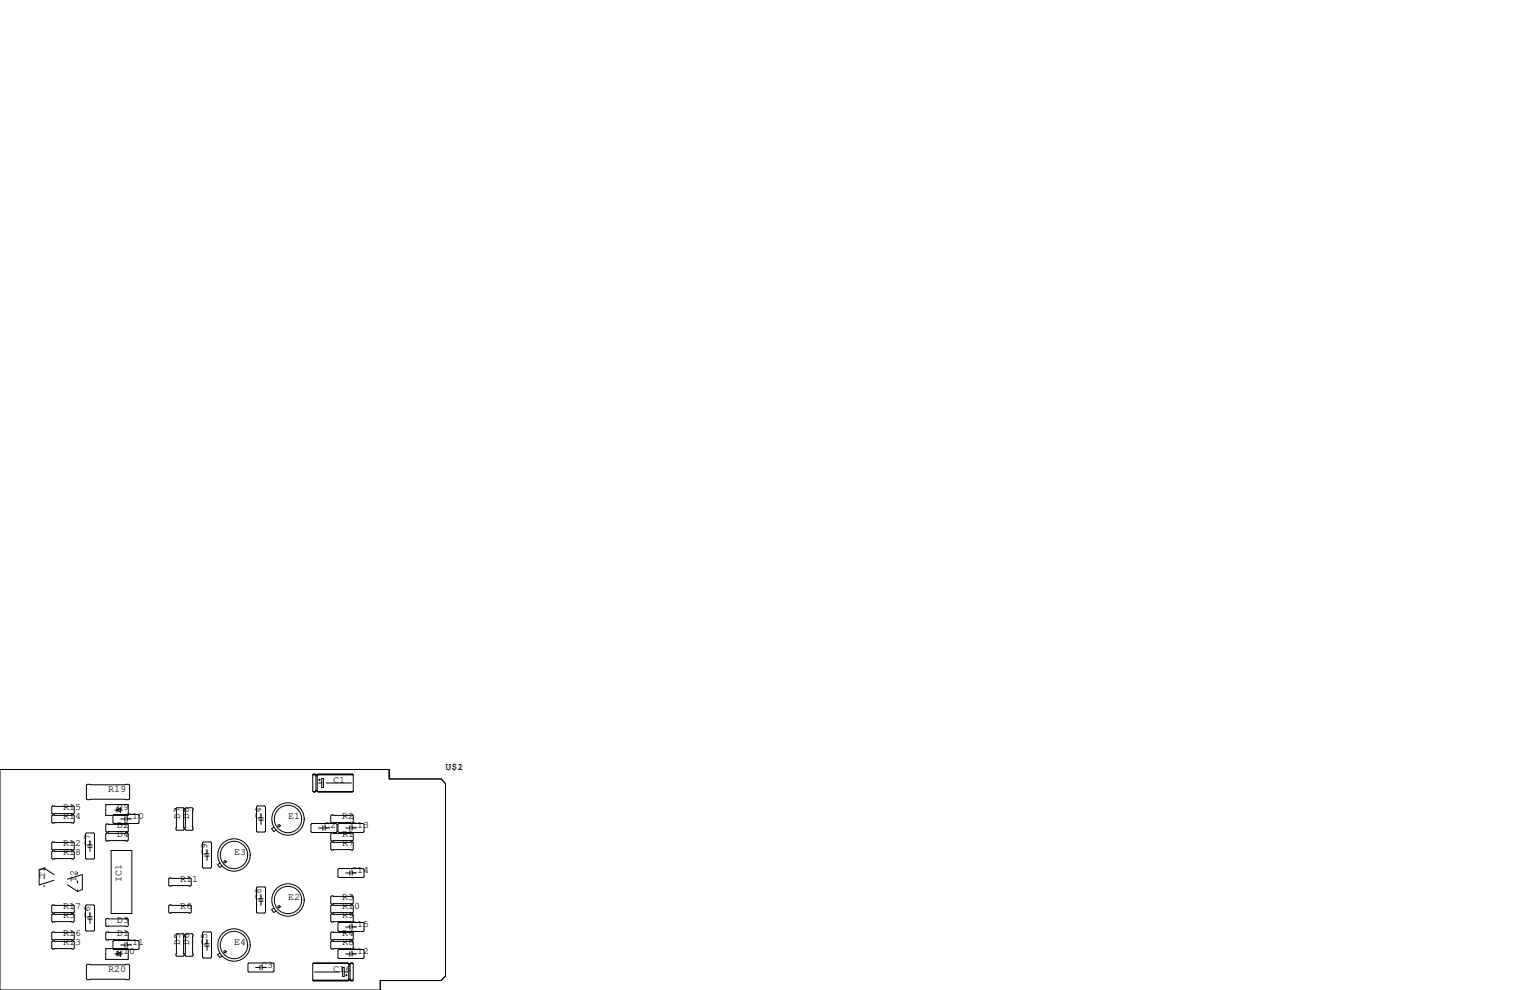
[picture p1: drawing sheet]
<svg xmlns="http://www.w3.org/2000/svg" width="432mm" height="279mm" viewBox="0 0 432 279" stroke-linecap="round" stroke-linejoin="round" font-family="sans-serif">
<g fill="none" stroke="#000" stroke-width=".28">
<path d="M0 217.2h109.9v2.6h14.6l1.2 1.3v54.4l-1.2 1.2h-17.2v2.7h-107.3zM88.3 218.7v4.6l.2 .2M88.3 218.7l.2-.3h.4l.3 .3v4.6M88.3 218.7h11.4M88.5 218.6h.4M89.2 218.9h.3M89.3 218.8h.1M89.8 218.6h9.6M90.2 219.8v.5M90.8 219.7h.5v2.5h-.5zM99.7 218.7v4.6l-.3 .2h-9.6M99.7 218.7l-.3-.3h-9.6l-.3 .3v4.6"/>
<path d="M14.9 230h5.8l.3 .3v1.7l-.3 .3h-5.8l-.3-.3v-1.7zM14.9 227.5h5.8l.3 .2v1.8l-.3 .2h-5.8l-.3-.2v-1.8zM14.9 237.6h5.8l.3 .3v1.7l-.3 .3h-5.8l-.3-.3v-1.7zM24.4 235.1h2l.3 .2v6.9l-.3 .2h-2l-.3-.2v-6.9zM24.6 221.4h11.7l.3 .2v3.8l-.3 .3h-11.7l-.2-.3v-3.8zM24.8 238.5h1.2M24.8 239.1h1.2M25.4 237.2v1.3M25.4 239.1v1.2M29.8 227.1h6.4v3h-6.4zM30.1 235.1h5.8l.3 .2v1.8l-.3 .3h-5.8l-.3-.3v-1.8zM30.1 232.5h5.8l.3 .3v1.8l-.3 .2h-5.8l-.3-.2v-1.8z"/>
<path d="M32.1 229.9h6.9l.2 .2v2.1l-.2 .2h-6.9l-.2-.2v-2.1zM32.4 228.6h2.1M33 228.6l1-.6v1.2zM33.3 228h-.3v1.2M34 231.1h1.3M35.3 230.5v1.3M35.9 231.1h1.2M35.9 230.5v1.3M49.7 228.2l.2-.2h1.8l.2 .2v5.9l-.2 .2h-1.8l-.2-.2zM52.2 228.2l.3-.2h1.7l.3 .2v5.9l-.3 .2h-1.7l-.3-.2zM57.4 237.6h2l.3 .3v6.8l-.3 .3h-2l-.2-.3v-6.8zM58.4 239.8v1.2"/>
<path d="M72.6 227.5h2.1l.2 .2v6.9l-.2 .2h-2.1l-.2-.2v-6.9zM73 231.4h1.3M73 230.8h1.3M73.7 229.6v1.2M73.7 231.4v1.3M77.3 233.4l-.6 .5 .6 .8 .6-.5M88 232.4h6.9l.2 .3v2l-.2 .2h-6.9l-.2-.2v-2zM88.4 223.4h.6M88.9 223.5h-.4M89.2 223.3l-.3 .2h-.4M89.2 223.2h.3M89.2 223.1h.3"/>
<path d="M89.5 223.3l.3 .2M89.7 223.4h9.9M89.9 233.7h1.2M89.9 221h.9M89.9 220.1h.5M91.1 233v1.3M91.8 233.7h1.2M91.8 233v1.3M92.1 221h7.1M93.6 230h5.8l.3 .3v1.7l-.3 .3h-5.8l-.3-.3v-1.7zM93.6 235.1h5.8l.3 .2v1.8l-.3 .3h-5.8l-.3-.3v-1.8zM93.6 237.6h5.8l.3 .3v1.7l-.3 .3h-5.8l-.3-.3v-1.7z"/>
<path d="M95.4 232.7l.2-.3h6.9l.2 .3v2l-.2 .2h-6.9l-.2-.2zM97.5 233.7h1.2M98.7 233v1.3M99.4 233v1.3M99.4 233.7h1.2M99.4 223.5h-9.6M12.4 245l-1.4 .6v4.1l4.2-1.3M12.4 245l2.8 1.9M12.4 245v.4M12.4 247.4v.5M12.4 249.9v.4M14.9 257.9h5.8l.3 .3v1.8l-.3 .2h-5.8l-.3-.2v-1.8z"/>
<path d="M14.9 240.2h5.8l.3 .2v1.8l-.3 .2h-5.8l-.3-.2v-1.8zM14.9 255.4h5.8l.3 .3v1.7l-.3 .3h-5.8l-.3-.3v-1.7zM19 249.7l2.8 1.9M19 248.1l4.2-1.3v4.2l-1.4 .6M21.8 246.3v.4M21.8 248.6v.6M21.8 251.2v.4M24.4 255.4h2l.3 .3v6.8l-.3 .3h-2l-.3-.3v-6.8zM24.8 259.4h1.2M24.8 258.7h1.2M25.4 257.6v1.1M25.4 259.4v1.2"/>
<path d="M30.1 259.2h5.8l.3 .3v1.7l-.3 .3h-5.8l-.3-.3v-1.7zM31.4 240h5.8v17.8h-5.8zM47.6 255.7l.3-.3h5.8l.3 .3v1.7l-.3 .3h-5.8l-.3-.3zM47.6 248l.3-.2h5.8l.3 .2v1.8l-.3 .3h-5.8l-.3-.3zM57.8 241.6h1.3M57.8 241h1.3M58.4 241.6v1.2M62 243.6l-.6 .4 .6 .8 .6-.4M72.4 250.6l.2-.3h2.1l.2 .3v6.8l-.2 .3h-2.1l-.2-.3zM73 254.3h1.3M73 253.7h1.3M73.7 252.5v1.2"/>
<path d="M73.7 254.3v1.2M77.3 256.3l-.6 .4 .6 .8 .6-.4M93.3 253.1l.3-.2h5.8l.3 .2v1.8l-.3 .2h-5.8l-.3-.2zM93.3 255.7l.3-.3h5.8l.3 .3v1.7l-.3 .3h-5.8l-.3-.3zM93.3 258.2l.3-.3h5.8l.3 .3v1.8l-.3 .2h-5.8l-.3-.2zM95.4 245.4l.2-.3h6.9l.2 .3v2l-.2 .2h-6.9l-.2-.2zM97.5 246.4h1.3M98.8 245.7v1.3M99.4 246.4h1.2M99.4 245.7v1.3M14.6 263.3l.3-.3h5.8l.3 .3v1.7l-.3 .3h-5.8l-.3-.3zM14.6 265.8l.3-.2h5.8l.3 .2v1.8l-.3 .2h-5.8l-.3-.2z"/>
<path d="M24.4 272.4l.2-.2h11.7l.3 .2v3.8l-.3 .3h-11.7l-.2-.3zM29.8 267.7h6.4v3.1h-6.4zM30.1 263h5.8l.3 .3v1.7l-.3 .3h-5.8l-.3-.3v-1.7zM31.9 265.7l.2-.3h6.9l.2 .3v2l-.2 .3h-6.9l-.2-.3zM32.4 269.2h2.1M33 269.2l1-.6v1.3zM33.3 268.6h-.3v1.3M34 266.7h1.3M35.3 266.1v1.2M35.9 266.1v1.2M35.9 266.7h1.2M49.7 263.8l.2-.3h1.8l.2 .3v5.8l-.2 .3h-1.8l-.2-.3z"/>
<path d="M52.2 263.8l.3-.3h1.7l.3 .3v5.8l-.3 .3h-1.7l-.3-.3zM57.2 263.3l.2-.3h2l.3 .3v6.8l-.3 .3h-2l-.2-.3zM57.8 267h1.3M57.8 266.4h1.3M58.4 265.2v1.2M58.4 267v1.2M62 269l-.6 .4 .6 .8 .6-.4M70 272l.2-.2h6.9l.2 .2v2.1l-.2 .2h-6.9l-.2-.2zM72.1 273h1.3M73.4 272.4v1.3M74 273h1.2M74 272.4v1.3"/>
<path d="M88.3 276.6h11.4M88.4 271.9h9.9M88.5 276.7h9.7M88.8 274.3h7.1M93.3 263.3l.3-.3h5.8l.3 .3v1.7l-.3 .3h-5.8l-.3-.3zM93.3 265.8l.3-.2h5.8l.3 .2v1.8l-.3 .2h-5.8l-.3-.2zM95.4 260.6l.2-.3h6.9l.2 .3v2l-.2 .3h-6.9l-.2-.3zM95.4 268.2l.2-.2h6.9l.2 .2v2.1l-.2 .2h-6.9l-.2-.2zM96.6 273h.6v2.6h-.6zM97.2 274.3h.8M97.5 269.2h1.2M97.5 261.6h1.2"/>
<path d="M97.5 275.2h.5M97.8 275v.5M98.2 271.8h-9.7l-.2 .2v4.6M98.2 271.8l.2 .2M98.2 271.8h-9.7M98.4 272.2h.4M98.4 276.4h.4M98.4 272v4.6l-.2 .3h-9.7l-.2-.3M98.4 272h.4M98.6 276.5h.1M98.7 261v1.3M98.7 268.6v1.3"/>
<path d="M98.8 272v4.6l.3 .3h.3l.3-.3M98.9 271.9h.7M99.1 276.7h.3M99.4 261v1.3M99.4 268.6v1.3M99.4 269.2h1.2M99.4 261.6h1.2M99.4 271.8l.3 .2v4.6M99.4 271.8h-.3l-.3 .2M99.4 271.8h-.3"/>
<circle cx="78.7" cy="233" r=".32"/>
<circle cx="81.3" cy="231.1" r="3.9"/>
<circle cx="81.3" cy="231.1" r="4.6"/>
<circle cx="63.5" cy="243.2" r=".32"/>
<circle cx="66" cy="241.3" r="3.9"/>
<circle cx="66" cy="241.3" r="4.6"/>
<circle cx="78.7" cy="255.9" r=".32"/>
<circle cx="81.3" cy="254" r="4.6"/>
<circle cx="81.3" cy="254" r="3.9"/>
<circle cx="63.5" cy="268.6" r=".32"/>
<circle cx="66" cy="266.7" r="4.6"/>
<circle cx="66" cy="266.7" r="3.9"/>
</g>
<g font-size="2.8">
<text x="94" y="221">C1</text>
<text x="125.7" y="217.2">U$1</text>
<text x="129.1" y="217.2">2</text>
<text x="30.5" y="223.5">R19</text>
<text x="17.8" y="231.1">R14</text>
<text x="17.8" y="228.6">R15</text>
<text x="33" y="228.6">D9</text>
<text x="33" y="233.7">D2</text>
<text x="35.6" y="231.1">C10</text>
<text x="50.8" y="231.1" transform="rotate(-90 50.8 231.1)">D7</text>
<text x="53.3" y="231.1" transform="rotate(-90 53.3 231.1)">D8</text>
<text x="73.7" y="231.1" transform="rotate(-90 73.7 231.1)">C4</text>
<text x="81.3" y="231.1">E1</text>
<text x="91.4" y="233.7">C2</text>
<text x="96.5" y="231.1">R2</text>
<text x="99.1" y="233.7">C13</text>
<text x="17.8" y="238.8">R12</text>
<text x="25.4" y="238.8" transform="rotate(-90 25.4 238.8)">C7</text>
<text x="33" y="236.2">D4</text>
<text x="96.5" y="236.2">R1</text>
<text x="96.5" y="238.8">R7</text>
<text x="17.8" y="241.3">R18</text>
<text x="58.4" y="241.3" transform="rotate(-90 58.4 241.3)">C9</text>
<text x="66" y="241.3">E3</text>
<text x="12.7" y="247.6" transform="rotate(-90 12.7 247.6)">T1</text>
<text x="21.6" y="248.9" transform="rotate(-90 21.6 248.9)">T2</text>
<text x="34.3" y="248.9" transform="rotate(-90 34.3 248.9)">IC1</text>
<text x="50.8" y="248.9">R11</text>
<text x="99.1" y="246.4">C14</text>
<text x="17.8" y="256.5">R17</text>
<text x="50.8" y="256.5">R6</text>
<text x="73.7" y="254" transform="rotate(-90 73.7 254)">C8</text>
<text x="81.3" y="254">E2</text>
<text x="96.5" y="254">R3</text>
<text x="96.5" y="256.5">R10</text>
<text x="17.8" y="259.1">R5</text>
<text x="25.4" y="259.1" transform="rotate(-90 25.4 259.1)">C6</text>
<text x="33" y="260.3">D3</text>
<text x="96.5" y="259.1">R9</text>
<text x="99.1" y="261.6">C15</text>
<text x="17.8" y="266.7">R13</text>
<text x="17.8" y="264.2">R16</text>
<text x="33" y="269.2">D10</text>
<text x="33" y="264.2">D1</text>
<text x="35.6" y="266.7">C11</text>
<text x="50.8" y="266.7" transform="rotate(-90 50.8 266.7)">D5</text>
<text x="53.3" y="266.7" transform="rotate(-90 53.3 266.7)">D6</text>
<text x="58.4" y="266.7" transform="rotate(-90 58.4 266.7)">C5</text>
<text x="66" y="266.7">E4</text>
<text x="96.5" y="264.2">R4</text>
<text x="96.5" y="266.7">R8</text>
<text x="99.1" y="269.2">C12</text>
<text x="30.5" y="274.3">R20</text>
<text x="73.7" y="273">C3</text>
<text x="94" y="274.3">C16</text>
</g>
</svg>
